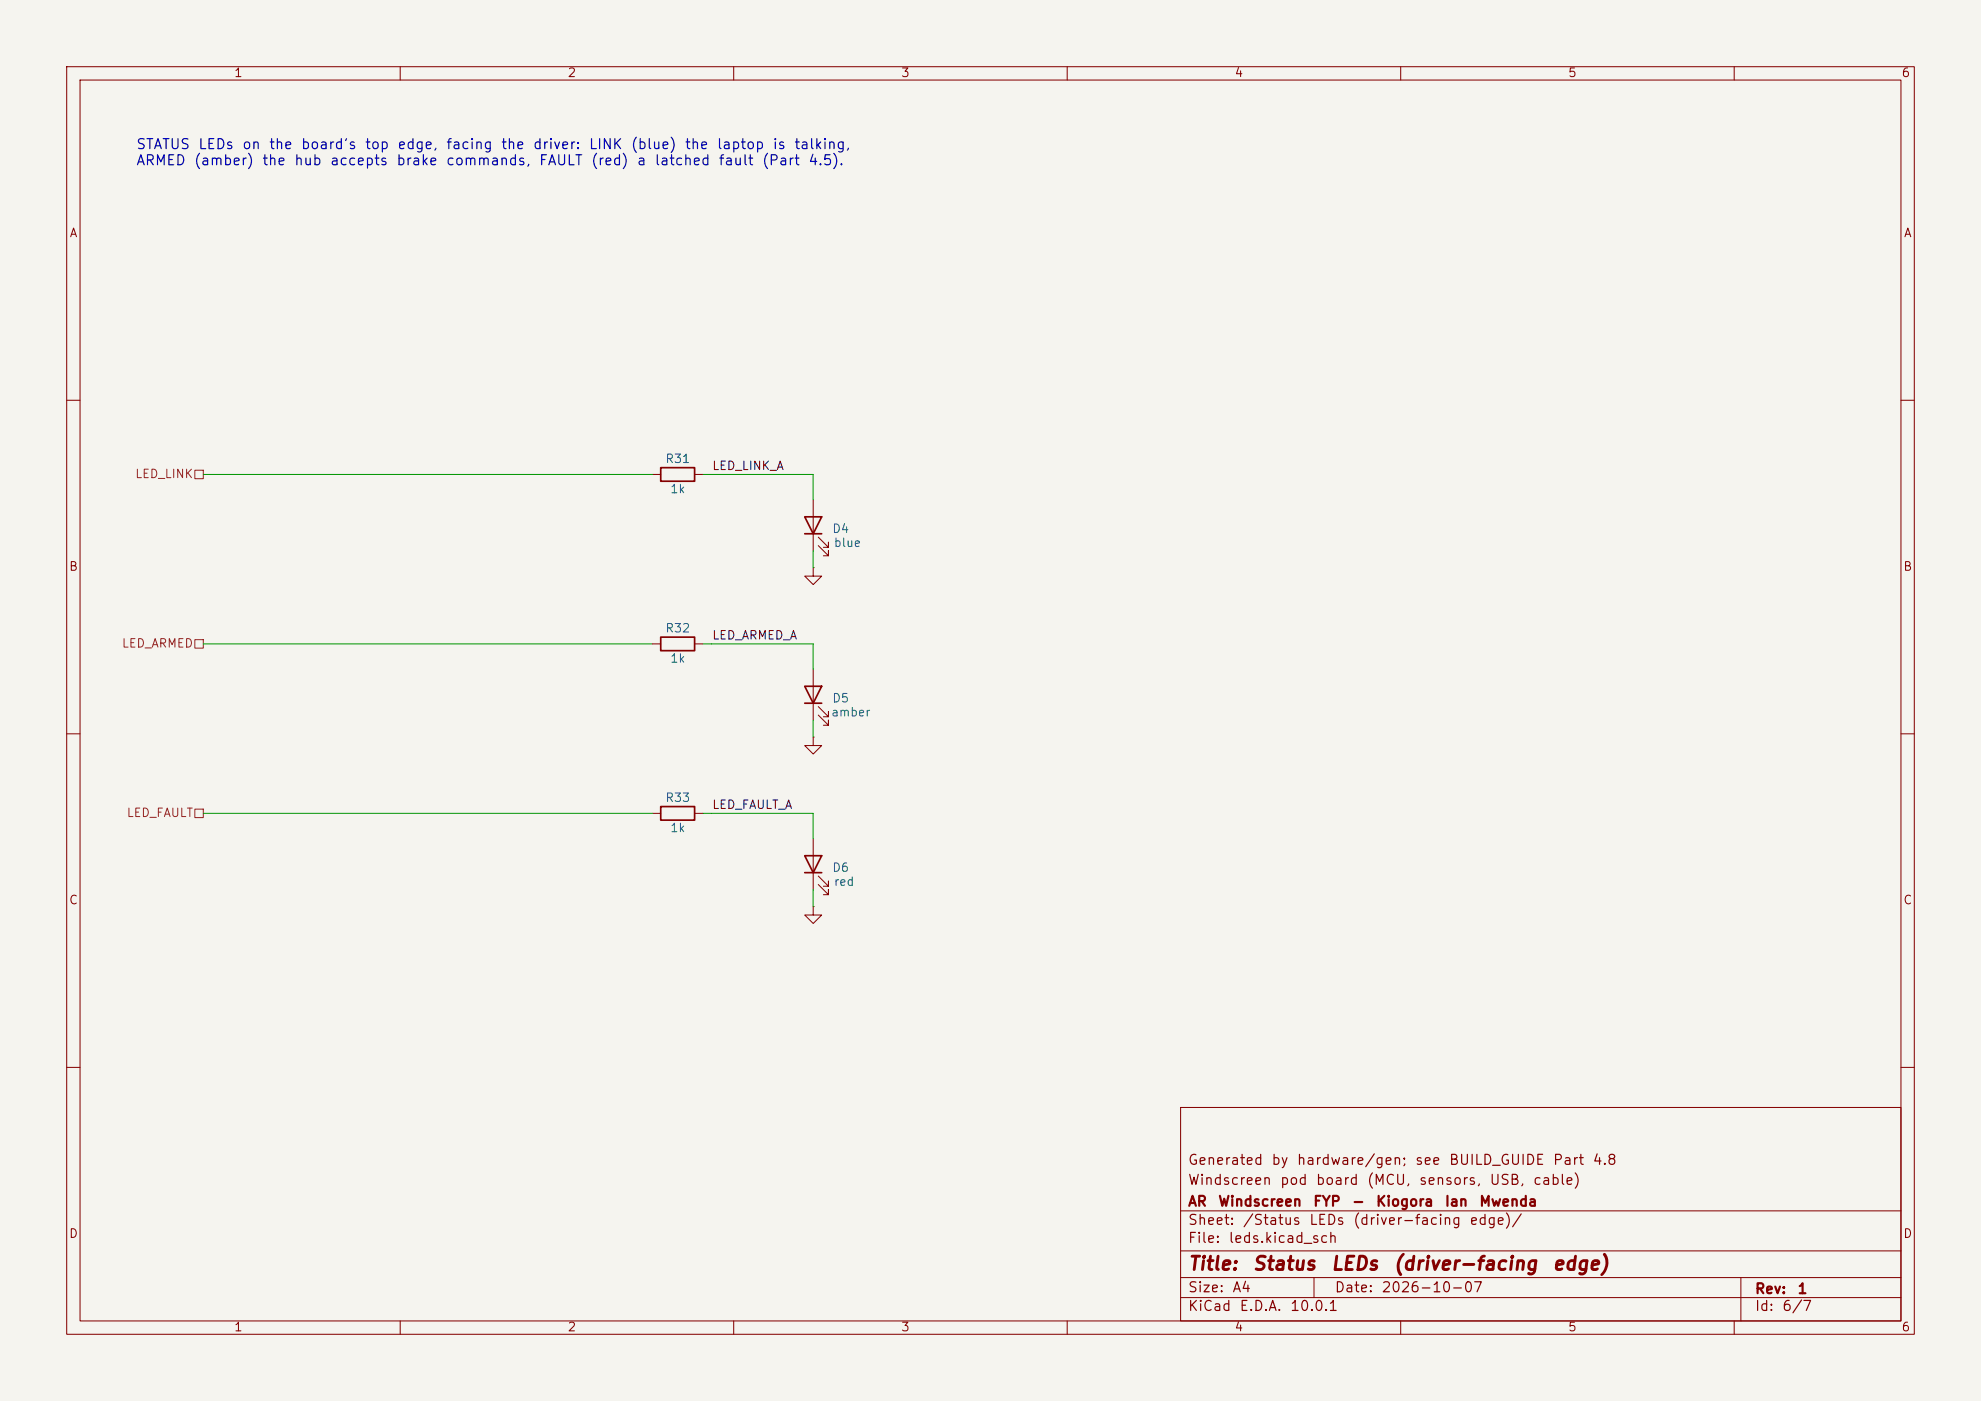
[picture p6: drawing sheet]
(kicad_sch
 (version 20250610)
 (generator "eeschema")
 (generator_version "10.0")
 (paper "A4")
 (title_block
  (title "Status LEDs (driver-facing edge)")
  (date "2026-10-07")
  (rev "1")
  (company "AR Windscreen FYP - Kiogora Ian Mwenda")
  (comment 1 "Windscreen pod board (MCU, sensors, USB, cable)")
  (comment 2 "Generated by hardware/gen; see BUILD_GUIDE Part 4.8"))
 (lib_symbols
  (symbol "Device:R"
   (pin_numbers (hide yes))
   (pin_names
    (offset 0)) (exclude_from_sim no) (in_bom yes) (on_board yes)
   (in_pos_files yes)
   (duplicate_pin_numbers_are_jumpers no)
   (property "Reference" "R" (at 2.032 0 90) (show_name no) (do_not_autoplace no) (effects (font (size 1.27 1.27))))
   (property "Value" "R" (at 0 0 90) (show_name no) (do_not_autoplace no) (effects (font (size 1.27 1.27))))
   (property "Footprint" "" (at -1.778 0 90) (show_name no) (do_not_autoplace no) (hide yes) (effects (font (size 1.27 1.27))))
   (property "Datasheet" "" (at 0 0 0) (show_name no) (do_not_autoplace no) (hide yes) (effects (font (size 1.27 1.27))))
   (property "Description" "Resistor" (at 0 0 0) (show_name no) (do_not_autoplace no) (hide yes) (effects (font (size 1.27 1.27))))
   (symbol "R_0_1"
    (rectangle (start -1.016 -2.54) (end 1.016 2.54) (stroke (width 0.254) (type default)) (fill (type none))))
   (symbol "R_1_1"
    (pin passive line (at 0 3.81 270) (length 1.27) (name "" (effects (font (size 1.27 1.27)))) (number "1" (effects (font (size 1.27 1.27)))))
    (pin passive line (at 0 -3.81 90) (length 1.27) (name "" (effects (font (size 1.27 1.27)))) (number "2" (effects (font (size 1.27 1.27))))))
   (embedded_fonts no))
  (symbol "Device:LED"
   (pin_numbers (hide yes))
   (pin_names
    (offset 1.016) (hide yes)) (exclude_from_sim no) (in_bom yes) (on_board yes)
   (in_pos_files yes)
   (duplicate_pin_numbers_are_jumpers no)
   (property "Reference" "D" (at 0 2.54 0) (show_name no) (do_not_autoplace no) (effects (font (size 1.27 1.27))))
   (property "Value" "LED" (at 0 -2.54 0) (show_name no) (do_not_autoplace no) (effects (font (size 1.27 1.27))))
   (property "Footprint" "" (at 0 0 0) (show_name no) (do_not_autoplace no) (hide yes) (effects (font (size 1.27 1.27))))
   (property "Datasheet" "" (at 0 0 0) (show_name no) (do_not_autoplace no) (hide yes) (effects (font (size 1.27 1.27))))
   (property "Description" "Light emitting diode" (at 0 0 0) (show_name no) (do_not_autoplace no) (hide yes) (effects (font (size 1.27 1.27))))
   (property "Sim.Pins" "1=K 2=A" (at 0 0 0) (show_name no) (do_not_autoplace no) (hide yes) (effects (font (size 1.27 1.27))))
   (symbol "LED_0_1"
    (polyline (pts (xy -3.048 -0.762) (xy -4.572 -2.286) (xy -3.81 -2.286) (xy -4.572 -2.286) (xy -4.572 -1.524)) (stroke (width 0) (type default)) (fill (type none)))
    (polyline (pts (xy -1.778 -0.762) (xy -3.302 -2.286) (xy -2.54 -2.286) (xy -3.302 -2.286) (xy -3.302 -1.524)) (stroke (width 0) (type default)) (fill (type none)))
    (polyline (pts (xy -1.27 0) (xy 1.27 0)) (stroke (width 0) (type default)) (fill (type none)))
    (polyline (pts (xy -1.27 -1.27) (xy -1.27 1.27)) (stroke (width 0.254) (type default)) (fill (type none)))
    (polyline (pts (xy 1.27 -1.27) (xy 1.27 1.27) (xy -1.27 0) (xy 1.27 -1.27)) (stroke (width 0.254) (type default)) (fill (type none))))
   (symbol "LED_1_1"
    (pin passive line (at -3.81 0 0) (length 2.54) (name "K" (effects (font (size 1.27 1.27)))) (number "1" (effects (font (size 1.27 1.27)))))
    (pin passive line (at 3.81 0 180) (length 2.54) (name "A" (effects (font (size 1.27 1.27)))) (number "2" (effects (font (size 1.27 1.27))))))
   (embedded_fonts no))
  (symbol "power:GND"
   (power global)
   (pin_numbers (hide yes))
   (pin_names
    (offset 0) (hide yes)) (exclude_from_sim no) (in_bom yes) (on_board yes)
   (in_pos_files yes)
   (duplicate_pin_numbers_are_jumpers no)
   (property "Reference" "#PWR" (at 0 -6.35 0) (show_name no) (do_not_autoplace no) (hide yes) (effects (font (size 1.27 1.27))))
   (property "Value" "GND" (at 0 -3.81 0) (show_name no) (do_not_autoplace no) (effects (font (size 1.27 1.27))))
   (property "Footprint" "" (at 0 0 0) (show_name no) (do_not_autoplace no) (hide yes) (effects (font (size 1.27 1.27))))
   (property "Datasheet" "" (at 0 0 0) (show_name no) (do_not_autoplace no) (hide yes) (effects (font (size 1.27 1.27))))
   (property "Description" "Power symbol creates a global label with name \"GND\" , ground" (at 0 0 0) (show_name no) (do_not_autoplace no) (hide yes) (effects (font (size 1.27 1.27))))
   (symbol "GND_0_1"
    (polyline (pts (xy 0 0) (xy 0 -1.27) (xy 1.27 -1.27) (xy 0 -2.54) (xy -1.27 -1.27) (xy 0 -1.27)) (stroke (width 0) (type default)) (fill (type none))))
   (symbol "GND_1_1"
    (pin power_in line (at 0 0 270) (length 0) (name "" (effects (font (size 1.27 1.27)))) (number "1" (effects (font (size 1.27 1.27))))))
   (embedded_fonts no)))
 (text "STATUS LEDs on the board's top edge, facing the driver: LINK (blue) the laptop is talking,\nARMED (amber) the hub accepts brake commands, FAULT (red) a latched fault (Part 4.5)."
  (exclude_from_sim no)
  (at 20.32 25.4 0)
  (effects (font (size 1.5 1.5)) (justify left bottom)))
 (symbol
  (lib_id "Device:R")
  (at 101.6 71.12 90)
  (unit 1)
  (exclude_from_sim no)
  (in_bom yes)
  (on_board yes)
  (dnp no)
  (property "Reference" "R31" (at 101.6 68.854 90) (effects (font (size 1.27 1.27))))
  (property "Value" "1k" (at 101.6 73.386 90) (effects (font (size 1.27 1.27))))
  (property "Footprint" "Resistor_SMD:R_0805_2012Metric" (at 101.6 71.12 0) (hide yes) (effects (font (size 1.27 1.27))))
  (property "Datasheet" "" (at 101.6 71.12 0) (hide yes) (effects (font (size 1.27 1.27))))
  (property "Description" "" (at 101.6 71.12 0) (hide yes) (effects (font (size 1.27 1.27))))
  (pin "1")
  (pin "2"))
 (symbol
  (lib_id "Device:LED")
  (at 121.92 78.74 90)
  (unit 1)
  (exclude_from_sim no)
  (in_bom yes)
  (on_board yes)
  (dnp no)
  (property "Reference" "D4" (at 126.022 79.341 90) (effects (font (size 1.27 1.27))))
  (property "Value" "blue" (at 127.038 81.441 90) (effects (font (size 1.27 1.27))))
  (property "Footprint" "LED_SMD:LED_0805_2012Metric" (at 121.92 78.74 0) (hide yes) (effects (font (size 1.27 1.27))))
  (property "Datasheet" "" (at 121.92 78.74 0) (hide yes) (effects (font (size 1.27 1.27))))
  (property "Description" "" (at 121.92 78.74 0) (hide yes) (effects (font (size 1.27 1.27))))
  (pin "1")
  (pin "2"))
 (symbol
  (lib_id "Device:R")
  (at 101.6 96.52 90)
  (unit 1)
  (exclude_from_sim no)
  (in_bom yes)
  (on_board yes)
  (dnp no)
  (property "Reference" "R32" (at 101.6 94.254 90) (effects (font (size 1.27 1.27))))
  (property "Value" "1k" (at 101.6 98.786 90) (effects (font (size 1.27 1.27))))
  (property "Footprint" "Resistor_SMD:R_0805_2012Metric" (at 101.6 96.52 0) (hide yes) (effects (font (size 1.27 1.27))))
  (property "Datasheet" "" (at 101.6 96.52 0) (hide yes) (effects (font (size 1.27 1.27))))
  (property "Description" "" (at 101.6 96.52 0) (hide yes) (effects (font (size 1.27 1.27))))
  (pin "1")
  (pin "2"))
 (symbol
  (lib_id "Device:LED")
  (at 121.92 104.14 90)
  (unit 1)
  (exclude_from_sim no)
  (in_bom yes)
  (on_board yes)
  (dnp no)
  (property "Reference" "D5" (at 126.022 104.741 90) (effects (font (size 1.27 1.27))))
  (property "Value" "amber" (at 127.546 106.841 90) (effects (font (size 1.27 1.27))))
  (property "Footprint" "LED_SMD:LED_0805_2012Metric" (at 121.92 104.14 0) (hide yes) (effects (font (size 1.27 1.27))))
  (property "Datasheet" "" (at 121.92 104.14 0) (hide yes) (effects (font (size 1.27 1.27))))
  (property "Description" "" (at 121.92 104.14 0) (hide yes) (effects (font (size 1.27 1.27))))
  (pin "1")
  (pin "2"))
 (symbol
  (lib_id "Device:R")
  (at 101.6 121.92 90)
  (unit 1)
  (exclude_from_sim no)
  (in_bom yes)
  (on_board yes)
  (dnp no)
  (property "Reference" "R33" (at 101.6 119.654 90) (effects (font (size 1.27 1.27))))
  (property "Value" "1k" (at 101.6 124.186 90) (effects (font (size 1.27 1.27))))
  (property "Footprint" "Resistor_SMD:R_0805_2012Metric" (at 101.6 121.92 0) (hide yes) (effects (font (size 1.27 1.27))))
  (property "Datasheet" "" (at 101.6 121.92 0) (hide yes) (effects (font (size 1.27 1.27))))
  (property "Description" "" (at 101.6 121.92 0) (hide yes) (effects (font (size 1.27 1.27))))
  (pin "1")
  (pin "2"))
 (symbol
  (lib_id "Device:LED")
  (at 121.92 129.54 90)
  (unit 1)
  (exclude_from_sim no)
  (in_bom yes)
  (on_board yes)
  (dnp no)
  (property "Reference" "D6" (at 126.022 130.141 90) (effects (font (size 1.27 1.27))))
  (property "Value" "red" (at 126.53 132.241 90) (effects (font (size 1.27 1.27))))
  (property "Footprint" "LED_SMD:LED_0805_2012Metric" (at 121.92 129.54 0) (hide yes) (effects (font (size 1.27 1.27))))
  (property "Datasheet" "" (at 121.92 129.54 0) (hide yes) (effects (font (size 1.27 1.27))))
  (property "Description" "" (at 121.92 129.54 0) (hide yes) (effects (font (size 1.27 1.27))))
  (pin "1")
  (pin "2"))
 (wire
  (pts (xy 121.92 82.55) (xy 121.92 85.09))
  (stroke (width 0) (type default)))
 (symbol
  (lib_id "power:GND")
  (at 121.92 85.09 0)
  (unit 1)
  (exclude_from_sim no)
  (in_bom yes)
  (on_board yes)
  (dnp no)
  (property "Reference" "#PWR055" (at 121.92 85.09 0) (hide yes) (effects (font (size 1.27 1.27))))
  (property "Value" "GND" (at 121.92 81.49 0) (hide yes) (effects (font (size 1.27 1.27))))
  (property "Footprint" "" (at 121.92 85.09 0) (hide yes) (effects (font (size 1.27 1.27))))
  (property "Datasheet" "" (at 121.92 85.09 0) (hide yes) (effects (font (size 1.27 1.27))))
  (pin "1"))
 (wire
  (pts (xy 121.92 107.95) (xy 121.92 110.49))
  (stroke (width 0) (type default)))
 (symbol
  (lib_id "power:GND")
  (at 121.92 110.49 0)
  (unit 1)
  (exclude_from_sim no)
  (in_bom yes)
  (on_board yes)
  (dnp no)
  (property "Reference" "#PWR056" (at 121.92 110.49 0) (hide yes) (effects (font (size 1.27 1.27))))
  (property "Value" "GND" (at 121.92 106.89 0) (hide yes) (effects (font (size 1.27 1.27))))
  (property "Footprint" "" (at 121.92 110.49 0) (hide yes) (effects (font (size 1.27 1.27))))
  (property "Datasheet" "" (at 121.92 110.49 0) (hide yes) (effects (font (size 1.27 1.27))))
  (pin "1"))
 (wire
  (pts (xy 121.92 133.35) (xy 121.92 135.89))
  (stroke (width 0) (type default)))
 (symbol
  (lib_id "power:GND")
  (at 121.92 135.89 0)
  (unit 1)
  (exclude_from_sim no)
  (in_bom yes)
  (on_board yes)
  (dnp no)
  (property "Reference" "#PWR057" (at 121.92 135.89 0) (hide yes) (effects (font (size 1.27 1.27))))
  (property "Value" "GND" (at 121.92 132.29 0) (hide yes) (effects (font (size 1.27 1.27))))
  (property "Footprint" "" (at 121.92 135.89 0) (hide yes) (effects (font (size 1.27 1.27))))
  (property "Datasheet" "" (at 121.92 135.89 0) (hide yes) (effects (font (size 1.27 1.27))))
  (pin "1"))
 (hierarchical_label "LED_ARMED"
  (shape passive)
  (at 30.48 96.52 180)
  (effects (font (size 1.27 1.27)) (justify right)))
 (hierarchical_label "LED_FAULT"
  (shape passive)
  (at 30.48 121.92 180)
  (effects (font (size 1.27 1.27)) (justify right)))
 (hierarchical_label "LED_LINK"
  (shape passive)
  (at 30.48 71.12 180)
  (effects (font (size 1.27 1.27)) (justify right)))
 (label "LED_ARMED_A"
  (at 106.68 96.52 0)
  (effects (font (size 1.27 1.27)) (justify left bottom)))
 (label "LED_FAULT_A"
  (at 106.68 121.92 0)
  (effects (font (size 1.27 1.27)) (justify left bottom)))
 (label "LED_LINK_A"
  (at 106.68 71.12 0)
  (effects (font (size 1.27 1.27)) (justify left bottom)))
 (wire
  (pts (xy 105.41 96.52) (xy 106.68 96.52))
  (stroke (width 0) (type default)))
 (wire
  (pts (xy 106.68 96.52) (xy 121.92 96.52))
  (stroke (width 0) (type default)))
 (wire
  (pts (xy 121.92 96.52) (xy 121.92 100.33))
  (stroke (width 0) (type default)))
 (wire
  (pts (xy 105.41 121.92) (xy 106.68 121.92))
  (stroke (width 0) (type default)))
 (wire
  (pts (xy 106.68 121.92) (xy 121.92 121.92))
  (stroke (width 0) (type default)))
 (wire
  (pts (xy 121.92 121.92) (xy 121.92 125.73))
  (stroke (width 0) (type default)))
 (wire
  (pts (xy 105.41 71.12) (xy 106.68 71.12))
  (stroke (width 0) (type default)))
 (wire
  (pts (xy 106.68 71.12) (xy 121.92 71.12))
  (stroke (width 0) (type default)))
 (wire
  (pts (xy 121.92 71.12) (xy 121.92 74.93))
  (stroke (width 0) (type default)))
 (wire
  (pts (xy 30.48 96.52) (xy 97.79 96.52))
  (stroke (width 0) (type default)))
 (wire
  (pts (xy 30.48 121.92) (xy 97.79 121.92))
  (stroke (width 0) (type default)))
 (wire
  (pts (xy 30.48 71.12) (xy 97.79 71.12))
  (stroke (width 0) (type default)))
 (embedded_fonts no))
